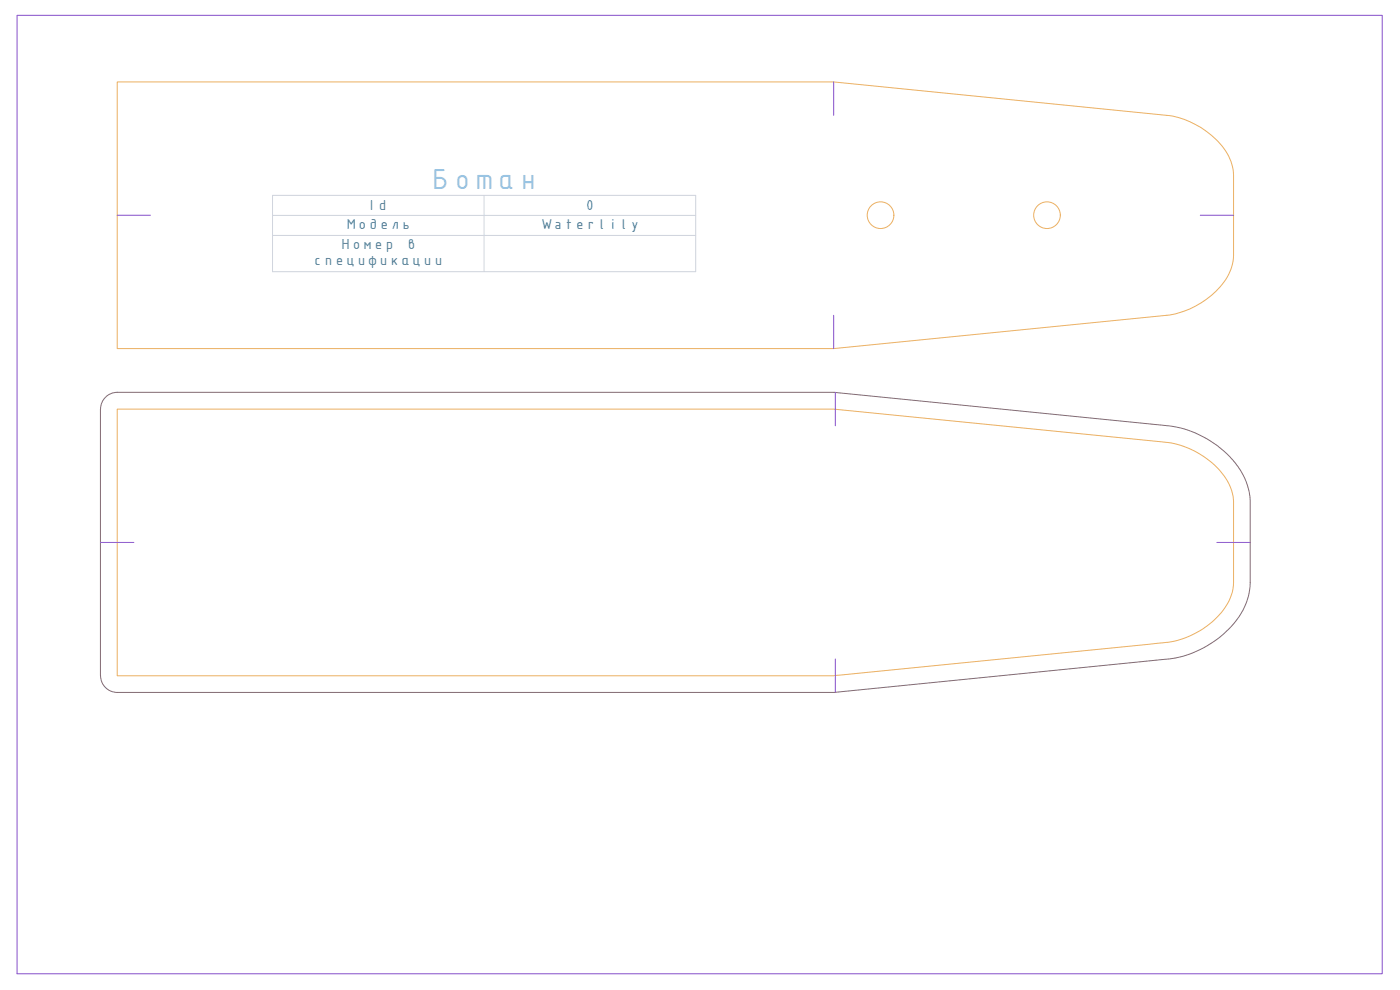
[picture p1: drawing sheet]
<svg xmlns="http://www.w3.org/2000/svg" width="420mm" height="297mm" viewBox="0 0 420 297" stroke-linecap="round" stroke-linejoin="round" font-family="sans-serif">
<!-- layer: 0 -->
<g fill="none" stroke="#ebb062" stroke-width=".3">
<path d="M35.2 24.6h215l100 10a24.3 24.3 0 0 1 19.2 13.9l.7 2.4 .1 1.7v24a16.2 16.2 0 0 1-6.6 12 25.6 25.6 0 0 1-13.4 6l-100 10h-215zM35.2 122.8h215.1l98.4 9.8a25.3 25.3 0 0 1 20.2 12.7 13.4 13.4 0 0 1 1.3 6.6v22.8a16.8 16.8 0 0 1-7.4 12.7 25.8 25.8 0 0 1-15.2 5.6l-97.4 9.8h-215z"/>
<circle cx="264.3" cy="64.6" r="4"/>
<circle cx="314.2" cy="64.6" r="4"/>
</g>
<path d="M250.7 117.8l97.8 9.7a30.3 30.3 0 0 1 25 15.8 17.8 17.8 0 0 1 1.7 9v22.4a21.8 21.8 0 0 1-8.9 16.3 29.9 29.9 0 0 1-17.5 6.9l-98.1 9.8M250.7 117.7h-215.5a5.1 5.1 0 0 0-5.1 5.1l.1 79.9a5 5 0 0 0 5 5.1l215.5-.1" fill="none" stroke="#826a72" stroke-width=".3"/>
<path d="M5.1 4.6h409.7v287.6h-409.7zM250.2 24.6v10M35.2 64.6h10M360.2 64.6h10M250.2 94.6v10M250.7 117.8v9.9M30.1 162.8h10.1M365.2 162.8h10M250.7 197.7v10" fill="none" stroke="#8650ca" stroke-width=".3"/>
<path d="M81.8 58.6h127v22.9h-127zM145.3 58.6v22.9M81.8 64.6h127M81.8 70.6h127" fill="none" stroke="#ced3dc" stroke-width=".3"/>
<text font-size="9.3" fill="#90c2e7" x="128.9" y="56.6">Ботан</text>
<g font-size="4.7" fill="#4e8098">
<text x="109.9" y="63.1">Id</text>
<text x="175.4" y="63.1">0</text>
<text x="103.8" y="68.6">Модель</text>
<text x="162.5" y="68.6">Waterlily</text>
<text x="102.1" y="74.6">Номер</text>
<text x="121.9" y="74.6">в</text>
<text x="93.7" y="79.6">спецификации</text>
</g>
</svg>
